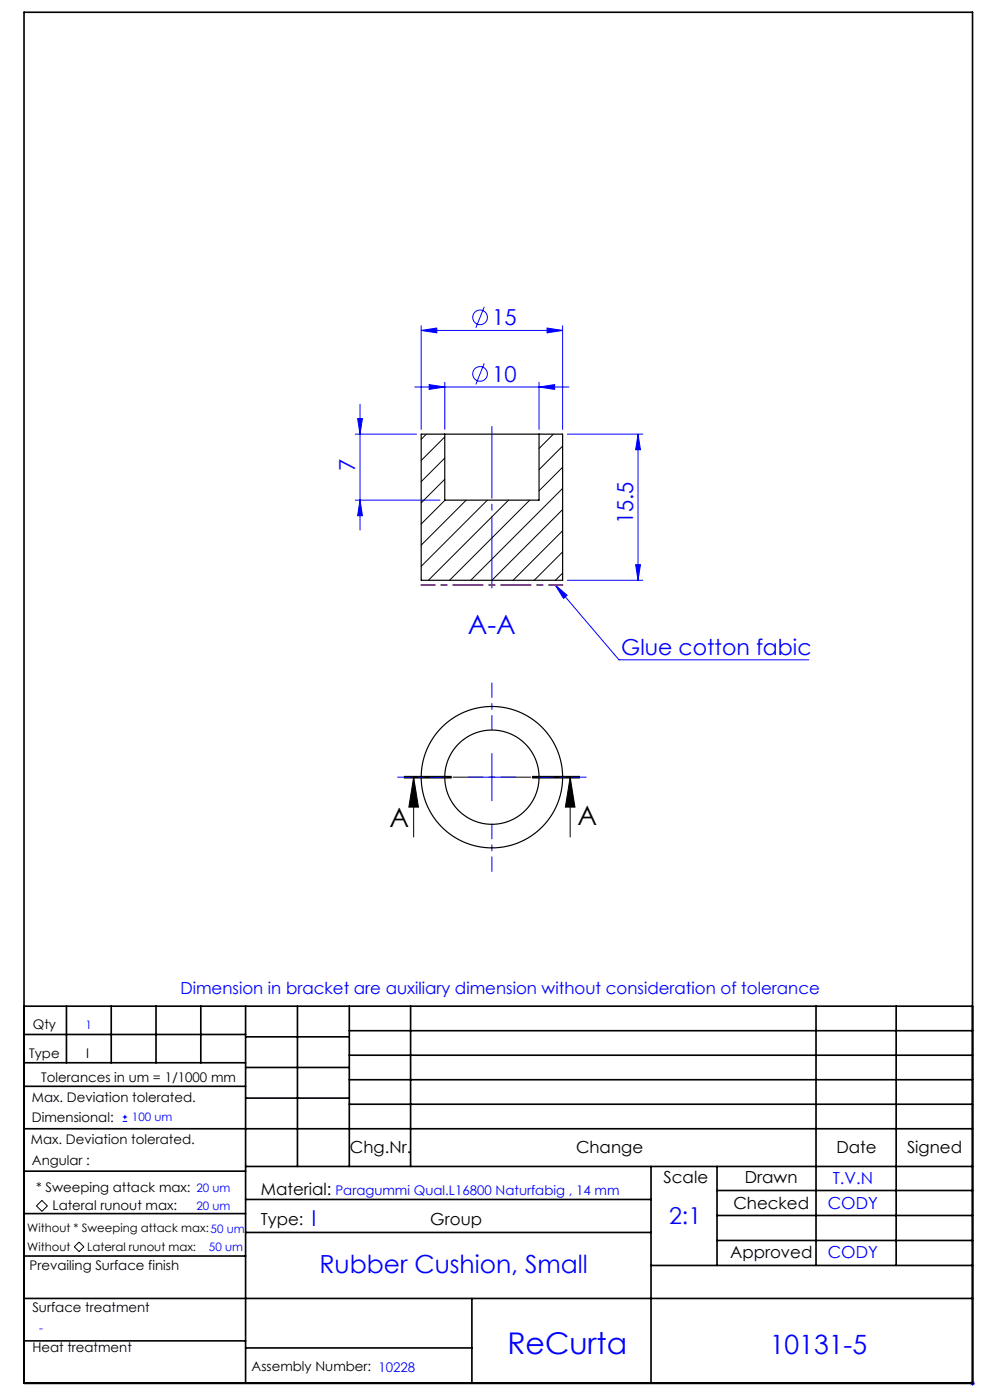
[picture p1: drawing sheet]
<svg xmlns="http://www.w3.org/2000/svg" width="210mm" height="297mm" viewBox="0 0 210 297" stroke-linecap="round" stroke-linejoin="round" font-family="sans-serif">
<g fill="none" stroke="#00f" stroke-width=".21">
<path d="M89.3 70.1l3.3-.5v1zM89.3 69.1v22M89.3 70.1h30M102.7 77.1l-1.8 4.4M102.7 65.1l-1.8 4.4M116 69.6l3.3 .5-3.3 .5zM119.3 69.1v22M75.4 92.1h12.9M75.9 88.8h1l-.5 3.3zM76.4 85.8v26.7M88 82.1h32.7M91 81.6l3.3 .5-3.3 .5z"/>
<path d="M94.3 81.1v10M114.3 82.1l3.3-.5v1zM114.3 81.1v10M120.3 92.1h16M135.3 92.1l.6 3.3h-1.1zM135.3 92.1v31M75.4 106.1h17.9M76.4 106.1l.5 3.3h-1zM134.8 119.8h1.1l-.6 3.3zM117.8 124.1l13.5 15.9h40.3M117.8 124.1l2.5 2.2-.8 .6zM120.3 123.1h16"/>
<path d="M104.3 159.9v10M99.3 164.9h10M26 237.9h1M26 237h1M26.5 236.5v.9M205.8 293.5h1M205.9 293.1l.7 .7M206.3 293v1M206.6 293.1l-.7 .7"/>
<circle cx="101.8" cy="79.3" r="1.56"/>
<circle cx="101.8" cy="67.3" r="1.56"/>
</g>
<path d="M85.7 165.1h10zM85.7 164.9h10M85.7 164.7h10M87.7 164.9l1.1 6.3h-2.1zM87.7 164.9v12.7M112.9 164.9h10M112.9 164.7h10M112.9 165.1h10M120.9 164.9l1.1 6.3h-2.1zM120.9 164.9v12.7M8.9 254.7l1.2 1.1-1.2 1.2-1.2-1.2zM15.8 264.5l1-1 1 1-1 1z" fill="none" stroke="#000" stroke-width=".21"/>
<path d="M122.9 164.9h-37.2" fill="none" stroke="#000" stroke-width=".21" stroke-dasharray="6.3 1.3 1.3 1.3" stroke-dashoffset="-.2"/>
<path d="M104.3 154.9v-10M94.3 164.9h-10M104.3 174.9v10M114.3 164.9h10" fill="none" stroke="#00f" stroke-width=".21" stroke-dasharray="15.2 1.3 1.3 1.3" stroke-dashoffset="12.1"/>
<path d="M104.3 125.1v-35" fill="none" stroke="#00f" stroke-width=".21" stroke-dasharray="15.2 1.3 1.3 1.3" stroke-dashoffset="-.4"/>
<g fill="none" stroke="#000" stroke-width=".35">
<path d="M5.1 2.6h201.2v290.9h-201.2zM5.1 213.5h201.2M5.1 219.5h47M14.1 213.5v12M23.6 213.5v12M33.1 213.5v12M42.6 213.5v12M52.1 213.5v80M52.1 220h22M63.1 213.5v34M74.1 218.7h132.2M74.1 213.5v34"/>
<path d="M87.1 213.5v34M173.1 213.5v55M190.1 213.5v55M5.1 239.5h201.2M5.1 230.5h47M5.1 225.5h47M52.1 226.5h22M52.1 233h22M74.1 223.9h132.2M74.1 229.1h132.2M74.1 234.3h132.2M5.1 257.5h47"/>
<path d="M5.1 248.5h47M52.1 247.5h154.2M52.1 254.5h86M138.1 247.5v46M152.1 247.5v21M152.1 252.6h54.2M152.1 257.9h54.2M5.1 275.5h201.2M5.1 266.5h47M52.1 261.5h86M100.1 275.5v18M138.1 268.5h68.2"/>
<path d="M152.1 263.2h54.2M5.1 284.5h47M52.1 286h48"/>
</g>
<path d="M89.3 124.1h30" fill="none" stroke="#f00" stroke-width=".35" stroke-dasharray="6.3 1.3 1.3 1.3" stroke-dashoffset="3.4"/>
<path d="M120.9 164.9l1.1 6.3h-2.1zM87.7 164.9l1.1 6.3h-2.1z" fill="#000"/>
<g fill="#00f">
<path d="M117.8 124.1l2.5 2.2-.8 .6z"/>
<path d="M91 81.6l3.3 .5-3.3 .5zM114.3 82.1l3.3-.5v1zM89.3 70.1l3.3-.5v1zM116 69.6l3.3 .5-3.3 .5z"/>
<path d="M135.3 92.1l.6 3.3h-1.1zM134.8 119.8h1.1l-.6 3.3zM75.9 88.8h1l-.5 3.3zM76.4 106.1l.5 3.3h-1z"/>
</g>
<g fill="none" stroke="#000" stroke-width=".25">
<path d="M94.3 92.1h20M94.3 92.1h-5v31h30v-31h-5M94.3 92.1v14h20v-14"/>
<circle cx="104.3" cy="164.9" r="15"/>
<circle cx="104.3" cy="164.9" r="10"/>
</g>
<g fill="none" stroke="#000" stroke-width=".21">
<path d="M90.4 92.1l-1.1 1.1M94.3 92.7l-5 5M94.3 97.2l-5 5M117.4 92.1l-3.1 3M119.3 94.6l-5 5M119.3 99.1l-5 5M94.3 101.7l-5 5M94.4 106.1l-5.1 5.1M98.9 106.1l-9.6 9.6M103.4 106.1l-14.1 14M107.9 106.1l-17 17M112.4 106.1l-17 17"/>
<path d="M119.3 103.6l-19.4 19.5M119.3 108.1l-15 15M119.3 112.6l-10.5 10.5M119.3 117.1l-6 6M119.3 121.6l-1.5 1.5"/>
</g>
<text font-size="6.3" fill="#00f" x="107.6" y="287.3">ReCurta</text>
<g font-size="5.6" fill="#00f">
<text x="99.2" y="134.4">A-A</text>
<text x="163.3" y="287.2">10131-5</text>
</g>
<g font-size="5.6">
<text x="82.6" y="175.5">A</text>
<text x="122.5" y="175.1">A</text>
</g>
<text font-size="5.3" fill="#00f" x="67.8" y="270.1">Rubber Cushion, Small</text>
<text font-size="4.9" fill="#00f" x="141.9" y="259.7">2:1</text>
<g font-size="4.7" fill="#00f">
<text x="104.4" y="69">15</text>
<text x="104.4" y="81">10</text>
<text x="75.4" y="99.9" transform="rotate(-90 75.4 99.9)">7</text>
<text x="134.3" y="111.2" transform="rotate(-90 134.3 111.2)">15.5</text>
<text x="131.8" y="138.9">Glue cotton fabic</text>
<text x="66.1" y="260">I</text>
</g>
<g font-size="3.5" fill="#00f">
<text x="38.3" y="210.8">Dimension in bracket are auxiliary dimension without consideration of tolerance</text>
<text x="176.6" y="251.1">T.V.N</text>
<text x="175.6" y="256.6">CODY</text>
<text x="175.6" y="267">CODY</text>
</g>
<g font-size="3.5">
<text x="74.2" y="244.7">Chg.Nr.</text>
<text x="122.2" y="244.7">Change</text>
<text x="177.4" y="244.7">Date</text>
<text x="192.4" y="244.7">Signed</text>
<text x="140.8" y="250.9">Scale</text>
<text x="158" y="250.9">Drawn</text>
<text x="55.3" y="253.5">Material:</text>
<text x="155.6" y="256.4">Checked</text>
<text x="55.3" y="259.8">Type:</text>
<text x="91.3" y="259.8">Group</text>
<text x="154.9" y="266.9">Approved</text>
</g>
<g font-size="2.8">
<text x="7" y="218.4">Qty</text>
<text x="6.2" y="224.5">Type</text>
<text x="18.2" y="224.5">I</text>
<text x="6.8" y="233.7">Max. Deviation tolerated.</text>
<text x="8.8" y="229.4">Tolerances in um = 1/1000 mm</text>
<text x="6.8" y="238.1">Dimensional:</text>
<text x="6.6" y="242.8">Max. Deviation tolerated.</text>
<text x="6.8" y="247.1">Angular :</text>
<text x="7.6" y="252.9">* Sweeping attack max:</text>
<text x="11.2" y="256.7">Lateral runout max:</text>
<text x="6.3" y="269.5">Prevailing Surface finish</text>
<text x="6.9" y="278.3">Surface treatment</text>
<text x="6.9" y="286.7">Heat treatment</text>
<text x="53.4" y="290.9">Assembly Number: 10228</text>
</g>
<text font-size="2.8" fill="#00f" x="71.1" y="253.5">Paragummi Qual.L16800 Naturfabig , 14 mm</text>
<g font-size="2.5" fill="#00f">
<text x="18.1" y="218.3">1</text>
<text x="28" y="237.9">100 um</text>
<text x="41.7" y="252.9">20 um</text>
<text x="41.7" y="256.6">20 um</text>
<text x="44.3" y="265.3">50 um</text>
<text x="8.3" y="282.6">-</text>
</g>
<g font-size="2.5">
<text x="5.8" y="261.4">Without * Sweeping attack max:50 um</text>
<text x="5.8" y="265.4">Without</text>
<text x="18.5" y="265.3">Lateral runout max:</text>
</g>
</svg>
